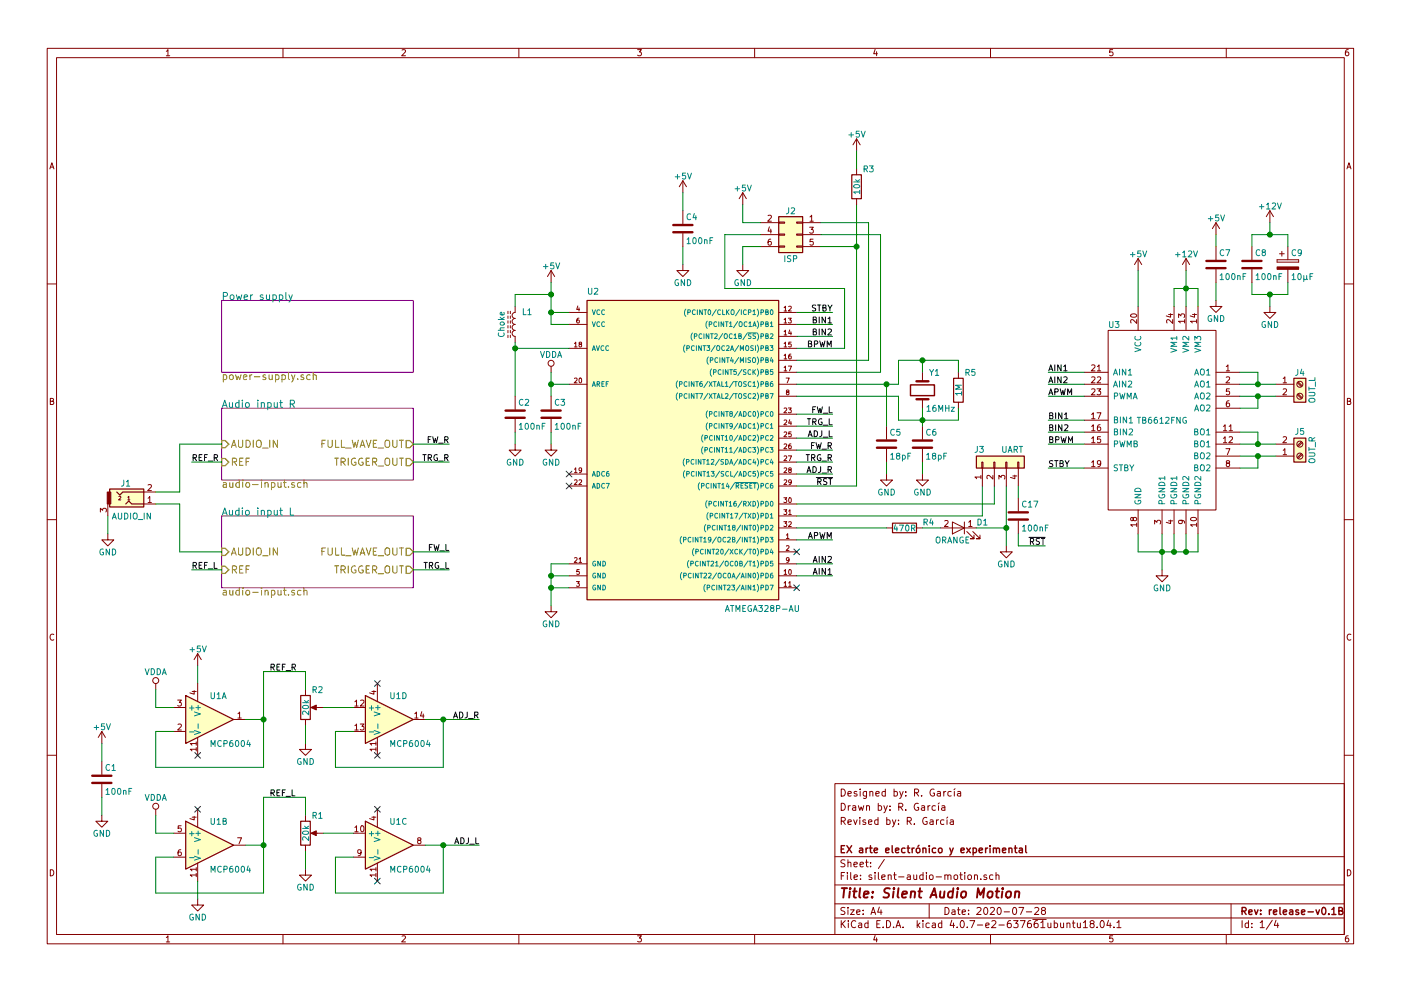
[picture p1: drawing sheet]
EESchema Schematic File Version 2
LIBS:references
LIBS:power
LIBS:device
LIBS:switches
LIBS:relays
LIBS:motors
LIBS:transistors
LIBS:conn
LIBS:linear
LIBS:regul
LIBS:74xx
LIBS:cmos4000
LIBS:adc-dac
LIBS:memory
LIBS:xilinx
LIBS:microcontrollers
LIBS:dsp
LIBS:microchip
LIBS:analog_switches
LIBS:motorola
LIBS:texas
LIBS:intel
LIBS:audio
LIBS:interface
LIBS:digital-audio
LIBS:philips
LIBS:display
LIBS:cypress
LIBS:siliconi
LIBS:opto
LIBS:atmel
LIBS:contrib
LIBS:valves
LIBS:TB6612FNG
LIBS:silent-audio-motion-cache
EELAYER 25 0
EELAYER END
$Descr A4 11693 8268
encoding utf-8
Sheet 1 4
Title "Silent Audio Motion"
Date "2020-07-28"
Rev "release-v0.1B"
Comp "EX arte electrónico y experimental"
Comment1 ""
Comment2 "Revised by: R. García"
Comment3 "Drawn by: R. García"
Comment4 "Designed by: R. García"
$EndDescr
$Sheet
S 1850 2500 1600 600 
U 5DA46734
F0 "Power supply" 60
F1 "power-supply.sch" 60
$EndSheet
$Comp
L Audio-Jack-3 J1
U 1 1
P 1100 4200
F 0 "J1" H 1050 4375 50  0000 C CNN
F 1 "AUDIO_IN" H 1100 4100 50  0000 C CNN
F 2 "STX-3200:STX-3200-3" H 1350 4300 50  0001 C CNN
F 3 "lib/datasheets/STX-3200-3CB.pdf" H 1350 4300 50  0001 C CNN
F 4 "Kycon" H 1100 4200 60  0001 C CNN "Manufacturer"
F 5 "STX-3200-3NB" H 1100 4200 60  0001 C CNN "Manufacturer Part Number"
	1    1100 4200
	1    0    0    -1  
$EndComp
$Sheet
S 1850 4300 1600 600 
U 5DA48168
F0 "Audio input L" 60
F1 "audio-input.sch" 60
F2 "AUDIO_IN" I L 1850 4600 60 
F3 "TRIGGER_OUT" O R 3450 4750 60 
F4 "FULL_WAVE_OUT" O R 3450 4600 60 
F5 "REF" I L 1850 4750 60 
$EndSheet
$Comp
L ATMEGA328P-AU U2
U 1 1
P 5650 3700
F 0 "U2" H 4900 4950 50  0000 L BNN
F 1 "ATMEGA328P-AU" H 6050 2300 50  0000 L BNN
F 2 "Housings_QFP:TQFP-32_7x7mm_Pitch0.8mm" H 5650 3700 50  0001 C CIN
F 3 "lib/datasheets/ATMEGA328P.pdf" H 5650 3700 50  0001 C CNN
F 4 "Microchip Technology" H 5650 3700 60  0001 C CNN "Manufacturer"
F 5 "ATMEGA328P-AU" H 5650 3700 60  0001 C CNN "Manufacturer Part Number"
	1    5650 3700
	1    0    0    -1  
$EndComp
$Comp
L TB6612FNG U3
U 1 1
P 9700 3500
F 0 "U3" H 9300 4300 50  0000 C CNN
F 1 "TB6612FNG" H 9700 3500 50  0000 C CNN
F 2 "Housings_SSOP:SSOP-24_5.3x8.2mm_Pitch0.65mm" H 9700 3500 50  0001 C CNN
F 3 "lib/datasheets/TB6612FNG.pdf" H 9700 3500 50  0001 C CNN
F 4 "Toshiba" H 9700 3500 60  0001 C CNN "Manufacturer"
F 5 "TB6612FNG,C,8,EL" H 9700 3500 60  0001 C CNN "Manufacturer Part Number"
	1    9700 3500
	1    0    0    -1  
$EndComp
$Comp
L Screw_Terminal_01x02 J4
U 1 1
P 10850 3200
F 0 "J4" H 10850 3300 50  0000 C CNN
F 1 "OUT_L" V 10950 3150 50  0000 C CNN
F 2 "TerminalBlock_Phoenix:TerminalBlock_Phoenix_MKDS1.5-2pol" H 10850 3200 50  0001 C CNN
F 3 "lib/datasheets/1888687.pdf" H 10850 3200 50  0001 C CNN
F 4 "Phoenix Contact" H 10850 3200 60  0001 C CNN "Manufacturer"
F 5 "1888687" H 10850 3200 60  0001 C CNN "Manufacturer Part Number"
	1    10850 3200
	1    0    0    -1  
$EndComp
$Comp
L Screw_Terminal_01x02 J5
U 1 1
P 10850 3800
F 0 "J5" H 10850 3600 50  0000 C CNN
F 1 "OUT_R" V 10950 3750 50  0000 C CNN
F 2 "TerminalBlock_Phoenix:TerminalBlock_Phoenix_MKDS1.5-2pol" H 10850 3800 50  0001 C CNN
F 3 "lib/datasheets/1888687.pdf" H 10850 3800 50  0001 C CNN
F 4 "Phoenix Contact" H 10850 3800 60  0001 C CNN "Manufacturer"
F 5 "1888687" H 10850 3800 60  0001 C CNN "Manufacturer Part Number"
	1    10850 3800
	1    0    0    1   
$EndComp
$Sheet
S 1850 3400 1600 600 
U 5DA4FC1E
F0 "Audio input R" 60
F1 "audio-input.sch" 60
F2 "AUDIO_IN" I L 1850 3700 60 
F3 "TRIGGER_OUT" O R 3450 3850 60 
F4 "FULL_WAVE_OUT" O R 3450 3700 60 
F5 "REF" I L 1850 3850 60 
$EndSheet
Wire Wire Line
	6650 4500 6950 4500
Wire Wire Line
	6950 4700 6650 4700
Wire Wire Line
	6950 4800 6650 4800
Wire Wire Line
	6650 2900 7050 2900
Wire Wire Line
	6650 2800 6950 2800
Wire Wire Line
	6650 2700 6950 2700
Wire Wire Line
	6950 2600 6650 2600
$Comp
L Conn_02x03_Odd_Even J2
U 1 1
P 6650 1950
F 0 "J2" H 6700 2150 50  0000 C CNN
F 1 "ISP" H 6700 1750 50  0000 C CNN
F 2 "Connectors_IDC:IDC-Header_2x03_Pitch2.54mm_Straight" H 6650 1950 50  0001 C CNN
F 3 "" H 6650 1950 50  0001 C CNN
	1    6650 1950
	-1   0    0    -1  
$EndComp
$Comp
L L_Core_Ferrite L1
U 1 1
P 4300 2700
F 0 "L1" H 4200 2600 50  0000 C CNN
F 1 "Choke" V 4410 2700 50  0000 C CNN
F 2 "Inductors_SMD:L_0805_HandSoldering" H 4300 2700 50  0001 C CNN
F 3 "" H 4300 2700 50  0001 C CNN
F 4 "Murata Electronics" H 4300 2700 60  0001 C CNN "Manufacturer"
F 5 "BLM21PG331SN1D" H 4300 2700 60  0001 C CNN "Manufacturer Part Number"
	1    4300 2700
	-1   0    0    1   
$EndComp
$Comp
L Crystal Y1
U 1 1
P 7700 3250
F 0 "Y1" V 7550 3350 50  0000 C CNN
F 1 "16MHz" V 7850 3400 50  0000 C CNN
F 2 "Crystals:Crystal_SMD_HC49-SD" H 7700 3250 50  0001 C CNN
F 3 "" H 7700 3250 50  0001 C CNN
F 4 "Abracon" V 7700 3250 60  0001 C CNN "Manufacturer"
F 5 "ABLS-16.000MHZ-B4-T" V 7700 3250 60  0001 C CNN "Manufacturer Part Number"
	1    7700 3250
	0    1    1    0   
$EndComp
$Comp
L R R5
U 1 1
P 8000 3250
F 0 "R5" H 8100 3400 50  0000 C CNN
F 1 "1M" V 8000 3250 50  0000 C CNN
F 2 "Resistors_SMD:R_0805_HandSoldering" V 7930 3250 50  0001 C CNN
F 3 "" H 8000 3250 50  0001 C CNN
F 4 "Bourns" H 8000 3250 60  0001 C CNN "Manufacturer"
F 5 "CR0805-JW-105ELF" H 8000 3250 60  0001 C CNN "Manufacturer Part Number"
	1    8000 3250
	1    0    0    -1  
$EndComp
$Comp
L C C6
U 1 1
P 7700 3700
F 0 "C6" H 7725 3800 50  0000 L CNN
F 1 "18pF" H 7725 3600 50  0000 L CNN
F 2 "Capacitors_SMD:C_0805" H 7738 3550 50  0001 C CNN
F 3 "" H 7700 3700 50  0001 C CNN
F 4 "Kemet" H 7700 3700 60  0001 C CNN "Manufacturer"
F 5 "C0805C180J5GAC" H 7700 3700 60  0001 C CNN "Manufacturer Part Number"
	1    7700 3700
	1    0    0    -1  
$EndComp
$Comp
L C C5
U 1 1
P 7400 3700
F 0 "C5" H 7425 3800 50  0000 L CNN
F 1 "18pF" H 7425 3600 50  0000 L CNN
F 2 "Capacitors_SMD:C_0805" H 7438 3550 50  0001 C CNN
F 3 "" H 7400 3700 50  0001 C CNN
F 4 "Kemet" H 7400 3700 60  0001 C CNN "Manufacturer"
F 5 "C0805C180J5GAC" H 7400 3700 60  0001 C CNN "Manufacturer Part Number"
	1    7400 3700
	1    0    0    -1  
$EndComp
Text Label 6950 4800 2    50   ~ 0
AIN1
Text Label 6950 4700 2    50   ~ 0
AIN2
Text Label 6950 4500 2    50   ~ 0
APWM
Text Label 6950 2600 2    50   ~ 0
STBY
Text Label 6950 2700 2    50   ~ 0
BIN1
Text Label 6950 2800 2    50   ~ 0
BIN2
Text Label 6950 2900 2    50   ~ 0
BPWM
$Comp
L GND #PWR01
U 1 1
P 4600 5050
F 0 "#PWR01" H 4600 4800 50  0001 C CNN
F 1 "GND" H 4600 4900 50  0000 C CNN
F 2 "" H 4600 5050 50  0001 C CNN
F 3 "" H 4600 5050 50  0001 C CNN
	1    4600 5050
	1    0    0    -1  
$EndComp
$Comp
L +5V #PWR02
U 1 1
P 4600 2350
F 0 "#PWR02" H 4600 2200 50  0001 C CNN
F 1 "+5V" H 4600 2490 50  0000 C CNN
F 2 "" H 4600 2350 50  0001 C CNN
F 3 "" H 4600 2350 50  0001 C CNN
	1    4600 2350
	1    0    0    -1  
$EndComp
$Comp
L VDDA #PWR03
U 1 1
P 4600 3100
F 0 "#PWR03" H 4600 2950 50  0001 C CNN
F 1 "VDDA" H 4600 3250 50  0000 C CNN
F 2 "" H 4600 3100 50  0001 C CNN
F 3 "" H 4600 3100 50  0001 C CNN
	1    4600 3100
	1    0    0    -1  
$EndComp
Wire Wire Line
	4600 4700 4600 5050
Wire Wire Line
	4600 4700 4750 4700
Wire Wire Line
	4750 4900 4600 4900
Connection ~ 4600 4900
Wire Wire Line
	4750 4800 4600 4800
Connection ~ 4600 4800
Wire Wire Line
	4750 2900 4300 2900
Wire Wire Line
	4300 2850 4300 3300
Wire Wire Line
	4600 2700 4750 2700
Wire Wire Line
	4600 2350 4600 2700
Wire Wire Line
	4750 2600 4600 2600
Connection ~ 4600 2600
Wire Wire Line
	4600 3100 4600 3300
Wire Wire Line
	4750 3200 4600 3200
Connection ~ 4600 3200
Connection ~ 4300 2900
$Comp
L GND #PWR04
U 1 1
P 4600 3700
F 0 "#PWR04" H 4600 3450 50  0001 C CNN
F 1 "GND" H 4600 3550 50  0000 C CNN
F 2 "" H 4600 3700 50  0001 C CNN
F 3 "" H 4600 3700 50  0001 C CNN
	1    4600 3700
	1    0    0    -1  
$EndComp
$Comp
L GND #PWR05
U 1 1
P 4300 3700
F 0 "#PWR05" H 4300 3450 50  0001 C CNN
F 1 "GND" H 4300 3550 50  0000 C CNN
F 2 "" H 4300 3700 50  0001 C CNN
F 3 "" H 4300 3700 50  0001 C CNN
	1    4300 3700
	1    0    0    -1  
$EndComp
Wire Wire Line
	4600 3700 4600 3600
Wire Wire Line
	4300 3700 4300 3600
$Comp
L GND #PWR06
U 1 1
P 5700 2200
F 0 "#PWR06" H 5700 1950 50  0001 C CNN
F 1 "GND" H 5700 2050 50  0000 C CNN
F 2 "" H 5700 2200 50  0001 C CNN
F 3 "" H 5700 2200 50  0001 C CNN
	1    5700 2200
	1    0    0    -1  
$EndComp
$Comp
L +5V #PWR07
U 1 1
P 5700 1600
F 0 "#PWR07" H 5700 1450 50  0001 C CNN
F 1 "+5V" H 5700 1740 50  0000 C CNN
F 2 "" H 5700 1600 50  0001 C CNN
F 3 "" H 5700 1600 50  0001 C CNN
	1    5700 1600
	1    0    0    -1  
$EndComp
Wire Wire Line
	4300 2550 4300 2450
Wire Wire Line
	4300 2450 4600 2450
Connection ~ 4600 2450
Wire Wire Line
	5700 1600 5700 1750
Wire Wire Line
	5700 2050 5700 2200
$Comp
L GND #PWR08
U 1 1
P 6200 2200
F 0 "#PWR08" H 6200 1950 50  0001 C CNN
F 1 "GND" H 6200 2050 50  0000 C CNN
F 2 "" H 6200 2200 50  0001 C CNN
F 3 "" H 6200 2200 50  0001 C CNN
	1    6200 2200
	1    0    0    -1  
$EndComp
$Comp
L +5V #PWR09
U 1 1
P 6200 1700
F 0 "#PWR09" H 6200 1550 50  0001 C CNN
F 1 "+5V" H 6200 1840 50  0000 C CNN
F 2 "" H 6200 1700 50  0001 C CNN
F 3 "" H 6200 1700 50  0001 C CNN
	1    6200 1700
	1    0    0    -1  
$EndComp
$Comp
L GND #PWR010
U 1 1
P 7400 3950
F 0 "#PWR010" H 7400 3700 50  0001 C CNN
F 1 "GND" H 7400 3800 50  0000 C CNN
F 2 "" H 7400 3950 50  0001 C CNN
F 3 "" H 7400 3950 50  0001 C CNN
	1    7400 3950
	1    0    0    -1  
$EndComp
$Comp
L GND #PWR011
U 1 1
P 7700 3950
F 0 "#PWR011" H 7700 3700 50  0001 C CNN
F 1 "GND" H 7700 3800 50  0000 C CNN
F 2 "" H 7700 3950 50  0001 C CNN
F 3 "" H 7700 3950 50  0001 C CNN
	1    7700 3950
	1    0    0    -1  
$EndComp
Wire Wire Line
	6650 3200 7500 3200
Wire Wire Line
	7500 3200 7500 3000
Wire Wire Line
	7500 3000 8000 3000
Wire Wire Line
	8000 3000 8000 3100
Wire Wire Line
	6650 3300 7500 3300
Wire Wire Line
	7500 3300 7500 3500
Wire Wire Line
	7500 3500 8000 3500
Wire Wire Line
	8000 3500 8000 3400
Wire Wire Line
	7700 3100 7700 3000
Connection ~ 7700 3000
Wire Wire Line
	7700 3400 7700 3550
Connection ~ 7700 3500
Wire Wire Line
	7400 3550 7400 3200
Connection ~ 7400 3200
Wire Wire Line
	7700 3950 7700 3850
Wire Wire Line
	7400 3950 7400 3850
Wire Wire Line
	6200 2200 6200 2050
Wire Wire Line
	6200 2050 6350 2050
Wire Wire Line
	6200 1700 6200 1850
Wire Wire Line
	6200 1850 6350 1850
Wire Wire Line
	7050 2900 7050 2400
Wire Wire Line
	7050 2400 6050 2400
Wire Wire Line
	6050 2400 6050 1950
Wire Wire Line
	6050 1950 6350 1950
Wire Wire Line
	6850 2050 7150 2050
Wire Wire Line
	7150 1700 7150 4050
Wire Wire Line
	7150 4050 6650 4050
Wire Wire Line
	6650 3000 7250 3000
Wire Wire Line
	7250 3000 7250 1850
Wire Wire Line
	7250 1850 6850 1850
Wire Wire Line
	6650 3100 7350 3100
Wire Wire Line
	7350 3100 7350 1950
Wire Wire Line
	7350 1950 6850 1950
$Comp
L R R3
U 1 1
P 7150 1550
F 0 "R3" H 7250 1700 50  0000 C CNN
F 1 "10k" V 7150 1550 50  0000 C CNN
F 2 "Resistors_SMD:R_0805_HandSoldering" V 7080 1550 50  0001 C CNN
F 3 "" H 7150 1550 50  0001 C CNN
F 4 "Bourns" H 7150 1550 60  0001 C CNN "Manufacturer"
F 5 "CR0805-JW-103ELF" H 7150 1550 60  0001 C CNN "Manufacturer Part Number"
	1    7150 1550
	1    0    0    -1  
$EndComp
$Comp
L +5V #PWR012
U 1 1
P 7150 1250
F 0 "#PWR012" H 7150 1100 50  0001 C CNN
F 1 "+5V" H 7150 1390 50  0000 C CNN
F 2 "" H 7150 1250 50  0001 C CNN
F 3 "" H 7150 1250 50  0001 C CNN
	1    7150 1250
	1    0    0    -1  
$EndComp
Wire Wire Line
	7150 1250 7150 1400
Connection ~ 7150 2050
$Comp
L LED D1
U 1 1
P 8000 4400
F 0 "D1" H 7800 4450 50  0000 C CNN
F 1 "ORANGE" H 8050 4300 50  0000 C CNN
F 2 "LEDs:LED_0805" H 8000 4400 50  0001 C CNN
F 3 "lib/datasheets/LO-R976.pdf" H 8000 4400 50  0001 C CNN
F 4 "OSRAM Opto Semiconductors" H 8000 4400 60  0001 C CNN "Manufacturer"
F 5 "LO R976-PS-1" H 8000 4400 60  0001 C CNN "Manufacturer Part Number"
	1    8000 4400
	-1   0    0    -1  
$EndComp
$Comp
L R R4
U 1 1
P 7550 4400
F 0 "R4" V 7500 4600 50  0000 C CNN
F 1 "470R" V 7550 4400 50  0000 C CNN
F 2 "Resistors_SMD:R_0805_HandSoldering" V 7480 4400 50  0001 C CNN
F 3 "" H 7550 4400 50  0001 C CNN
F 4 "Bourns" V 7550 4400 60  0001 C CNN "Manufacturer"
F 5 "CR0805-JW-471ELF" V 7550 4400 60  0001 C CNN "Manufacturer Part Number"
	1    7550 4400
	0    1    1    0   
$EndComp
Wire Wire Line
	6650 4200 8300 4200
Wire Wire Line
	6650 4300 8200 4300
Wire Wire Line
	8200 4300 8200 4050
$Comp
L GND #PWR013
U 1 1
P 8400 4550
F 0 "#PWR013" H 8400 4300 50  0001 C CNN
F 1 "GND" H 8400 4400 50  0000 C CNN
F 2 "" H 8400 4550 50  0001 C CNN
F 3 "" H 8400 4550 50  0001 C CNN
	1    8400 4550
	1    0    0    -1  
$EndComp
Wire Wire Line
	8400 4050 8400 4550
Wire Wire Line
	8150 4400 8400 4400
Connection ~ 8400 4400
Wire Wire Line
	6650 4400 7400 4400
Wire Wire Line
	7700 4400 7850 4400
Wire Wire Line
	10350 3200 10650 3200
Wire Wire Line
	10350 3300 10650 3300
Wire Wire Line
	10350 3400 10500 3400
Wire Wire Line
	10500 3400 10500 3300
Connection ~ 10500 3300
Wire Wire Line
	10350 3100 10500 3100
Wire Wire Line
	10500 3100 10500 3200
Connection ~ 10500 3200
Wire Wire Line
	10350 3800 10650 3800
Wire Wire Line
	10350 3900 10500 3900
Wire Wire Line
	10500 3900 10500 3800
Connection ~ 10500 3800
Wire Wire Line
	10350 3700 10650 3700
Wire Wire Line
	10350 3600 10500 3600
Wire Wire Line
	10500 3600 10500 3700
Connection ~ 10500 3700
$Comp
L GND #PWR014
U 1 1
P 9700 4750
F 0 "#PWR014" H 9700 4500 50  0001 C CNN
F 1 "GND" H 9700 4600 50  0000 C CNN
F 2 "" H 9700 4750 50  0001 C CNN
F 3 "" H 9700 4750 50  0001 C CNN
	1    9700 4750
	1    0    0    -1  
$EndComp
Wire Wire Line
	9500 4450 9500 4600
Wire Wire Line
	9500 4600 10000 4600
Wire Wire Line
	10000 4600 10000 4450
Wire Wire Line
	9900 4450 9900 4600
Connection ~ 9900 4600
Wire Wire Line
	9800 4450 9800 4600
Connection ~ 9800 4600
Wire Wire Line
	9700 4450 9700 4750
Connection ~ 9700 4600
$Comp
L +12V #PWR015
U 1 1
P 9900 2250
F 0 "#PWR015" H 9900 2100 50  0001 C CNN
F 1 "+12V" H 9900 2390 50  0000 C CNN
F 2 "" H 9900 2250 50  0001 C CNN
F 3 "" H 9900 2250 50  0001 C CNN
	1    9900 2250
	1    0    0    -1  
$EndComp
$Comp
L +5V #PWR016
U 1 1
P 9500 2250
F 0 "#PWR016" H 9500 2100 50  0001 C CNN
F 1 "+5V" H 9500 2390 50  0000 C CNN
F 2 "" H 9500 2250 50  0001 C CNN
F 3 "" H 9500 2250 50  0001 C CNN
	1    9500 2250
	1    0    0    -1  
$EndComp
Text Label 8750 3100 0    50   ~ 0
AIN1
Text Label 8750 3200 0    50   ~ 0
AIN2
Text Label 8750 3300 0    50   ~ 0
APWM
Text Label 8750 3700 0    50   ~ 0
BPWM
Text Label 8750 3500 0    50   ~ 0
BIN1
Text Label 8750 3600 0    50   ~ 0
BIN2
Text Label 8750 3900 0    50   ~ 0
STBY
Wire Wire Line
	9050 3900 8750 3900
Wire Wire Line
	9050 3700 8750 3700
Wire Wire Line
	9050 3600 8750 3600
Wire Wire Line
	9050 3500 8750 3500
Wire Wire Line
	9050 3300 8750 3300
Wire Wire Line
	9050 3200 8750 3200
Wire Wire Line
	9050 3100 8750 3100
$Comp
L CP C9
U 1 1
P 10750 2200
F 0 "C9" H 10775 2300 50  0000 L CNN
F 1 "10µF" H 10775 2100 50  0000 L CNN
F 2 "Capacitors_SMD:CP_Elec_4x5.3" H 10788 2050 50  0001 C CNN
F 3 "" H 10750 2200 50  0001 C CNN
F 4 "Nichicon" H 10750 2200 60  0001 C CNN "Manufacturer"
F 5 "UWJ1C100MCL1GB" H 10750 2200 60  0001 C CNN "Manufacturer Part Number"
	1    10750 2200
	1    0    0    -1  
$EndComp
$Comp
L +12V #PWR017
U 1 1
P 10600 1850
F 0 "#PWR017" H 10600 1700 50  0001 C CNN
F 1 "+12V" H 10600 1990 50  0000 C CNN
F 2 "" H 10600 1850 50  0001 C CNN
F 3 "" H 10600 1850 50  0001 C CNN
	1    10600 1850
	1    0    0    -1  
$EndComp
$Comp
L +5V #PWR018
U 1 1
P 10150 1950
F 0 "#PWR018" H 10150 1800 50  0001 C CNN
F 1 "+5V" H 10150 2090 50  0000 C CNN
F 2 "" H 10150 1950 50  0001 C CNN
F 3 "" H 10150 1950 50  0001 C CNN
	1    10150 1950
	1    0    0    -1  
$EndComp
$Comp
L GND #PWR019
U 1 1
P 10150 2500
F 0 "#PWR019" H 10150 2250 50  0001 C CNN
F 1 "GND" H 10150 2350 50  0000 C CNN
F 2 "" H 10150 2500 50  0001 C CNN
F 3 "" H 10150 2500 50  0001 C CNN
	1    10150 2500
	1    0    0    -1  
$EndComp
$Comp
L GND #PWR020
U 1 1
P 10600 2550
F 0 "#PWR020" H 10600 2300 50  0001 C CNN
F 1 "GND" H 10600 2400 50  0000 C CNN
F 2 "" H 10600 2550 50  0001 C CNN
F 3 "" H 10600 2550 50  0001 C CNN
	1    10600 2550
	1    0    0    -1  
$EndComp
Wire Wire Line
	9800 2550 9800 2400
Wire Wire Line
	9800 2400 10000 2400
Wire Wire Line
	10000 2400 10000 2550
Wire Wire Line
	9900 2250 9900 2550
Connection ~ 9900 2400
Wire Wire Line
	9500 2250 9500 2550
Wire Wire Line
	10150 1950 10150 2050
Wire Wire Line
	10150 2350 10150 2500
Wire Wire Line
	10450 2350 10450 2450
Wire Wire Line
	10450 2450 10750 2450
Wire Wire Line
	10750 2450 10750 2350
Wire Wire Line
	10450 2050 10450 1950
Wire Wire Line
	10450 1950 10750 1950
Wire Wire Line
	10750 1950 10750 2050
Wire Wire Line
	10600 1850 10600 1950
Connection ~ 10600 1950
Wire Wire Line
	10600 2550 10600 2450
Connection ~ 10600 2450
$Comp
L GND #PWR021
U 1 1
P 900 4450
F 0 "#PWR021" H 900 4200 50  0001 C CNN
F 1 "GND" H 900 4300 50  0000 C CNN
F 2 "" H 900 4450 50  0001 C CNN
F 3 "" H 900 4450 50  0001 C CNN
	1    900  4450
	1    0    0    -1  
$EndComp
Wire Wire Line
	900  4300 900  4450
Wire Wire Line
	1300 4100 1500 4100
Wire Wire Line
	1500 4100 1500 3700
Wire Wire Line
	1500 3700 1850 3700
Wire Wire Line
	1300 4200 1500 4200
Wire Wire Line
	1500 4200 1500 4600
Wire Wire Line
	1500 4600 1850 4600
Text Label 3750 3700 2    50   ~ 0
FW_R
Text Label 3750 3850 2    50   ~ 0
TRG_R
Text Label 3750 4600 2    50   ~ 0
FW_L
Text Label 3750 4750 2    50   ~ 0
TRG_L
Text Label 6950 3750 2    50   ~ 0
FW_R
Text Label 6950 3850 2    50   ~ 0
TRG_R
Text Label 6950 3450 2    50   ~ 0
FW_L
Text Label 6950 3550 2    50   ~ 0
TRG_L
Wire Wire Line
	3450 4750 3750 4750
Wire Wire Line
	3450 4600 3750 4600
Wire Wire Line
	3450 3850 3750 3850
Wire Wire Line
	3450 3700 3750 3700
$Comp
L POT R1
U 1 1
P 2550 6950
F 0 "R1" H 2650 7100 50  0000 C CNN
F 1 "20k" V 2550 6950 50  0000 C CNN
F 2 "Potentiometers:Potentiometer_Trimmer_Bourns_3299P" H 2550 6950 50  0001 C CNN
F 3 "" H 2550 6950 50  0001 C CNN
F 4 "BI Technologies" H 2550 6950 60  0001 C CNN "Manufacturer"
F 5 "36KR20KLF" H 2550 6950 60  0001 C CNN "Manufacturer Part Number"
	1    2550 6950
	1    0    0    -1  
$EndComp
$Comp
L MCP6004 U1
U 3 1
P 3250 7050
F 0 "U1" H 3250 7250 50  0000 L CNN
F 1 "MCP6004" H 3250 6850 50  0000 L CNN
F 2 "Housings_SSOP:TSSOP-14_4.4x5mm_Pitch0.65mm" H 3200 7150 50  0001 C CNN
F 3 "lib/datasheets/MCP6004.pdf" H 3300 7250 50  0001 C CNN
F 4 "Microchip Technology" H 3250 7050 60  0001 C CNN "Manufacturer"
F 5 "MCP6004-I/ST" H 3250 7050 60  0001 C CNN "Manufacturer Part Number"
	3    3250 7050
	1    0    0    -1  
$EndComp
Wire Wire Line
	2950 7150 2800 7150
Wire Wire Line
	2800 7150 2800 7450
Wire Wire Line
	2800 7450 3700 7450
Wire Wire Line
	3700 7450 3700 7050
Wire Wire Line
	3550 7050 4000 7050
$Comp
L GND #PWR022
U 1 1
P 2550 7250
F 0 "#PWR022" H 2550 7000 50  0001 C CNN
F 1 "GND" H 2550 7100 50  0000 C CNN
F 2 "" H 2550 7250 50  0001 C CNN
F 3 "" H 2550 7250 50  0001 C CNN
	1    2550 7250
	1    0    0    -1  
$EndComp
Wire Wire Line
	2550 7100 2550 7250
Wire Wire Line
	2700 6950 2950 6950
Text Label 4000 7050 2    50   ~ 0
ADJ_L
Connection ~ 3700 7050
$Comp
L POT R2
U 1 1
P 2550 5900
F 0 "R2" H 2650 6050 50  0000 C CNN
F 1 "20k" V 2550 5900 50  0000 C CNN
F 2 "Potentiometers:Potentiometer_Trimmer_Bourns_3299P" H 2550 5900 50  0001 C CNN
F 3 "" H 2550 5900 50  0001 C CNN
F 4 "BI Technologies" H 2550 5900 60  0001 C CNN "Manufacturer"
F 5 "36KR20KLF" H 2550 5900 60  0001 C CNN "Manufacturer Part Number"
	1    2550 5900
	1    0    0    -1  
$EndComp
$Comp
L MCP6004 U1
U 4 1
P 3250 6000
F 0 "U1" H 3250 6200 50  0000 L CNN
F 1 "MCP6004" H 3250 5800 50  0000 L CNN
F 2 "Housings_SSOP:TSSOP-14_4.4x5mm_Pitch0.65mm" H 3200 6100 50  0001 C CNN
F 3 "lib/datasheets/MCP6004.pdf" H 3300 6200 50  0001 C CNN
F 4 "Microchip Technology" H 3250 6000 60  0001 C CNN "Manufacturer"
F 5 "MCP6004-I/ST" H 3250 6000 60  0001 C CNN "Manufacturer Part Number"
	4    3250 6000
	1    0    0    -1  
$EndComp
Wire Wire Line
	2950 6100 2800 6100
Wire Wire Line
	2800 6100 2800 6400
Wire Wire Line
	2800 6400 3700 6400
Wire Wire Line
	3700 6400 3700 6000
Wire Wire Line
	3550 6000 4000 6000
$Comp
L GND #PWR023
U 1 1
P 2550 6200
F 0 "#PWR023" H 2550 5950 50  0001 C CNN
F 1 "GND" H 2550 6050 50  0000 C CNN
F 2 "" H 2550 6200 50  0001 C CNN
F 3 "" H 2550 6200 50  0001 C CNN
	1    2550 6200
	1    0    0    -1  
$EndComp
Wire Wire Line
	2550 6050 2550 6200
Wire Wire Line
	2700 5900 2950 5900
Text Label 4000 6000 2    50   ~ 0
ADJ_R
Connection ~ 3700 6000
Text Label 6950 3650 2    50   ~ 0
ADJ_L
Text Label 6950 3950 2    50   ~ 0
ADJ_R
Wire Wire Line
	6650 3950 6950 3950
Wire Wire Line
	6650 3850 6950 3850
Wire Wire Line
	6650 3750 6950 3750
Wire Wire Line
	6650 3650 6950 3650
Wire Wire Line
	6650 3550 6950 3550
Wire Wire Line
	6650 3450 6950 3450
NoConn ~ 4750 4050
NoConn ~ 4750 3950
NoConn ~ 6650 4900
NoConn ~ 6650 4600
$Comp
L MCP6004 U1
U 2 1
P 1750 7050
F 0 "U1" H 1750 7250 50  0000 L CNN
F 1 "MCP6004" H 1750 6850 50  0000 L CNN
F 2 "Housings_SSOP:TSSOP-14_4.4x5mm_Pitch0.65mm" H 1700 7150 50  0001 C CNN
F 3 "lib/datasheets/MCP6004.pdf" H 1800 7250 50  0001 C CNN
F 4 "Microchip Technology" H 1750 7050 60  0001 C CNN "Manufacturer"
F 5 "MCP6004-I/ST" H 1750 7050 60  0001 C CNN "Manufacturer Part Number"
	2    1750 7050
	1    0    0    -1  
$EndComp
$Comp
L +5V #PWR024
U 1 1
P 1650 5550
F 0 "#PWR024" H 1650 5400 50  0001 C CNN
F 1 "+5V" H 1650 5690 50  0000 C CNN
F 2 "" H 1650 5550 50  0001 C CNN
F 3 "" H 1650 5550 50  0001 C CNN
	1    1650 5550
	1    0    0    -1  
$EndComp
Wire Wire Line
	1650 5700 1650 5550
Wire Wire Line
	1450 7150 1300 7150
Wire Wire Line
	1300 7150 1300 7450
Wire Wire Line
	1300 7450 2200 7450
Wire Wire Line
	2200 7450 2200 6650
Wire Wire Line
	2200 7050 2050 7050
$Comp
L VDDA #PWR025
U 1 1
P 1300 6800
F 0 "#PWR025" H 1300 6650 50  0001 C CNN
F 1 "VDDA" H 1300 6950 50  0000 C CNN
F 2 "" H 1300 6800 50  0001 C CNN
F 3 "" H 1300 6800 50  0001 C CNN
	1    1300 6800
	1    0    0    -1  
$EndComp
Wire Wire Line
	1300 6800 1300 6950
Wire Wire Line
	1300 6950 1450 6950
$Comp
L MCP6004 U1
U 1 1
P 1750 6000
F 0 "U1" H 1750 6200 50  0000 L CNN
F 1 "MCP6004" H 1750 5800 50  0000 L CNN
F 2 "Housings_SSOP:TSSOP-14_4.4x5mm_Pitch0.65mm" H 1700 6100 50  0001 C CNN
F 3 "lib/datasheets/MCP6004.pdf" H 1800 6200 50  0001 C CNN
F 4 "Microchip Technology" H 1750 6000 60  0001 C CNN "Manufacturer"
F 5 "MCP6004-I/ST" H 1750 6000 60  0001 C CNN "Manufacturer Part Number"
	1    1750 6000
	1    0    0    -1  
$EndComp
$Comp
L GND #PWR026
U 1 1
P 1650 7500
F 0 "#PWR026" H 1650 7250 50  0001 C CNN
F 1 "GND" H 1650 7350 50  0000 C CNN
F 2 "" H 1650 7500 50  0001 C CNN
F 3 "" H 1650 7500 50  0001 C CNN
	1    1650 7500
	1    0    0    -1  
$EndComp
Wire Wire Line
	1650 7350 1650 7500
Wire Wire Line
	1450 6100 1300 6100
Wire Wire Line
	1300 6100 1300 6400
Wire Wire Line
	2200 5600 2200 6400
Wire Wire Line
	2200 6000 2050 6000
$Comp
L VDDA #PWR027
U 1 1
P 1300 5750
F 0 "#PWR027" H 1300 5600 50  0001 C CNN
F 1 "VDDA" H 1300 5900 50  0000 C CNN
F 2 "" H 1300 5750 50  0001 C CNN
F 3 "" H 1300 5750 50  0001 C CNN
	1    1300 5750
	1    0    0    -1  
$EndComp
Wire Wire Line
	1300 5750 1300 5900
Wire Wire Line
	1300 5900 1450 5900
Wire Wire Line
	2200 6400 1300 6400
NoConn ~ 3150 6300
NoConn ~ 3150 5700
NoConn ~ 1650 6300
NoConn ~ 1650 6750
NoConn ~ 3150 7350
NoConn ~ 3150 6750
Wire Wire Line
	2550 5750 2550 5600
Wire Wire Line
	2550 5600 2200 5600
Connection ~ 2200 6000
Wire Wire Line
	2550 6800 2550 6650
Wire Wire Line
	2550 6650 2200 6650
Connection ~ 2200 7050
$Comp
L C C1
U 1 1
P 850 6500
F 0 "C1" H 875 6600 50  0000 L CNN
F 1 "100nF" H 875 6400 50  0000 L CNN
F 2 "Capacitors_SMD:C_0805" H 888 6350 50  0001 C CNN
F 3 "" H 850 6500 50  0001 C CNN
F 4 "Kemet" H 850 6500 60  0001 C CNN "Manufacturer"
F 5 "C0805C104J5RACTU" H 850 6500 60  0001 C CNN "Manufacturer Part Number"
	1    850  6500
	1    0    0    -1  
$EndComp
$Comp
L GND #PWR028
U 1 1
P 850 6800
F 0 "#PWR028" H 850 6550 50  0001 C CNN
F 1 "GND" H 850 6650 50  0000 C CNN
F 2 "" H 850 6800 50  0001 C CNN
F 3 "" H 850 6800 50  0001 C CNN
	1    850  6800
	1    0    0    -1  
$EndComp
$Comp
L +5V #PWR029
U 1 1
P 850 6200
F 0 "#PWR029" H 850 6050 50  0001 C CNN
F 1 "+5V" H 850 6340 50  0000 C CNN
F 2 "" H 850 6200 50  0001 C CNN
F 3 "" H 850 6200 50  0001 C CNN
	1    850  6200
	1    0    0    -1  
$EndComp
Wire Wire Line
	850  6200 850  6350
Wire Wire Line
	850  6650 850  6800
$Comp
L C C2
U 1 1
P 4300 3450
F 0 "C2" H 4325 3550 50  0000 L CNN
F 1 "100nF" H 4325 3350 50  0000 L CNN
F 2 "Capacitors_SMD:C_0805" H 4338 3300 50  0001 C CNN
F 3 "" H 4300 3450 50  0001 C CNN
F 4 "Kemet" H 4300 3450 60  0001 C CNN "Manufacturer"
F 5 "C0805C104J5RACTU" H 4300 3450 60  0001 C CNN "Manufacturer Part Number"
	1    4300 3450
	1    0    0    -1  
$EndComp
$Comp
L C C3
U 1 1
P 4600 3450
F 0 "C3" H 4625 3550 50  0000 L CNN
F 1 "100nF" H 4625 3350 50  0000 L CNN
F 2 "Capacitors_SMD:C_0805" H 4638 3300 50  0001 C CNN
F 3 "" H 4600 3450 50  0001 C CNN
F 4 "Kemet" H 4600 3450 60  0001 C CNN "Manufacturer"
F 5 "C0805C104J5RACTU" H 4600 3450 60  0001 C CNN "Manufacturer Part Number"
	1    4600 3450
	1    0    0    -1  
$EndComp
$Comp
L C C4
U 1 1
P 5700 1900
F 0 "C4" H 5725 2000 50  0000 L CNN
F 1 "100nF" H 5725 1800 50  0000 L CNN
F 2 "Capacitors_SMD:C_0805" H 5738 1750 50  0001 C CNN
F 3 "" H 5700 1900 50  0001 C CNN
F 4 "Kemet" H 5700 1900 60  0001 C CNN "Manufacturer"
F 5 "C0805C104J5RACTU" H 5700 1900 60  0001 C CNN "Manufacturer Part Number"
	1    5700 1900
	1    0    0    -1  
$EndComp
$Comp
L C C7
U 1 1
P 10150 2200
F 0 "C7" H 10175 2300 50  0000 L CNN
F 1 "100nF" H 10175 2100 50  0000 L CNN
F 2 "Capacitors_SMD:C_0805" H 10188 2050 50  0001 C CNN
F 3 "" H 10150 2200 50  0001 C CNN
F 4 "Kemet" H 10150 2200 60  0001 C CNN "Manufacturer"
F 5 "C0805C104J5RACTU" H 10150 2200 60  0001 C CNN "Manufacturer Part Number"
	1    10150 2200
	1    0    0    -1  
$EndComp
$Comp
L C C8
U 1 1
P 10450 2200
F 0 "C8" H 10475 2300 50  0000 L CNN
F 1 "100nF" H 10475 2100 50  0000 L CNN
F 2 "Capacitors_SMD:C_0805" H 10488 2050 50  0001 C CNN
F 3 "" H 10450 2200 50  0001 C CNN
F 4 "Kemet" H 10450 2200 60  0001 C CNN "Manufacturer"
F 5 "C0805C104J5RACTU" H 10450 2200 60  0001 C CNN "Manufacturer Part Number"
	1    10450 2200
	1    0    0    -1  
$EndComp
Text Label 2250 6650 0    50   ~ 0
REF_L
Text Label 2250 5600 0    50   ~ 0
REF_R
Text Label 1600 4750 0    50   ~ 0
REF_L
Text Label 1600 3850 0    50   ~ 0
REF_R
Wire Wire Line
	1850 4750 1600 4750
Wire Wire Line
	1850 3850 1600 3850
Wire Wire Line
	8300 4200 8300 4050
$Comp
L Conn_01x04 J3
U 1 1
P 8300 3850
F 0 "J3" V 8400 3975 50  0000 C CNN
F 1 "UART" V 8400 3700 50  0000 C CNN
F 2 "Pin_Headers:Pin_Header_Straight_1x04_Pitch2.54mm" H 8300 3850 50  0001 C CNN
F 3 "" H 8300 3850 50  0001 C CNN
	1    8300 3850
	0    -1   -1   0   
$EndComp
Text Label 6950 4050 2    50   ~ 0
~RST
Text Label 8725 4550 2    50   ~ 0
~RST
$Comp
L C C17
U 1 1
P 8500 4300
F 0 "C17" H 8525 4400 50  0000 L CNN
F 1 "100nF" H 8525 4200 50  0000 L CNN
F 2 "Capacitors_SMD:C_0805" H 8538 4150 50  0001 C CNN
F 3 "" H 8500 4300 50  0001 C CNN
F 4 "Kemet" H 8500 4300 60  0001 C CNN "Manufacturer"
F 5 "C0805C104J5RACTU" H 8500 4300 60  0001 C CNN "Manufacturer Part Number"
	1    8500 4300
	1    0    0    -1  
$EndComp
Wire Wire Line
	8500 4050 8500 4150
Wire Wire Line
	8500 4450 8500 4550
Wire Wire Line
	8500 4550 8725 4550
$EndSCHEMATC
